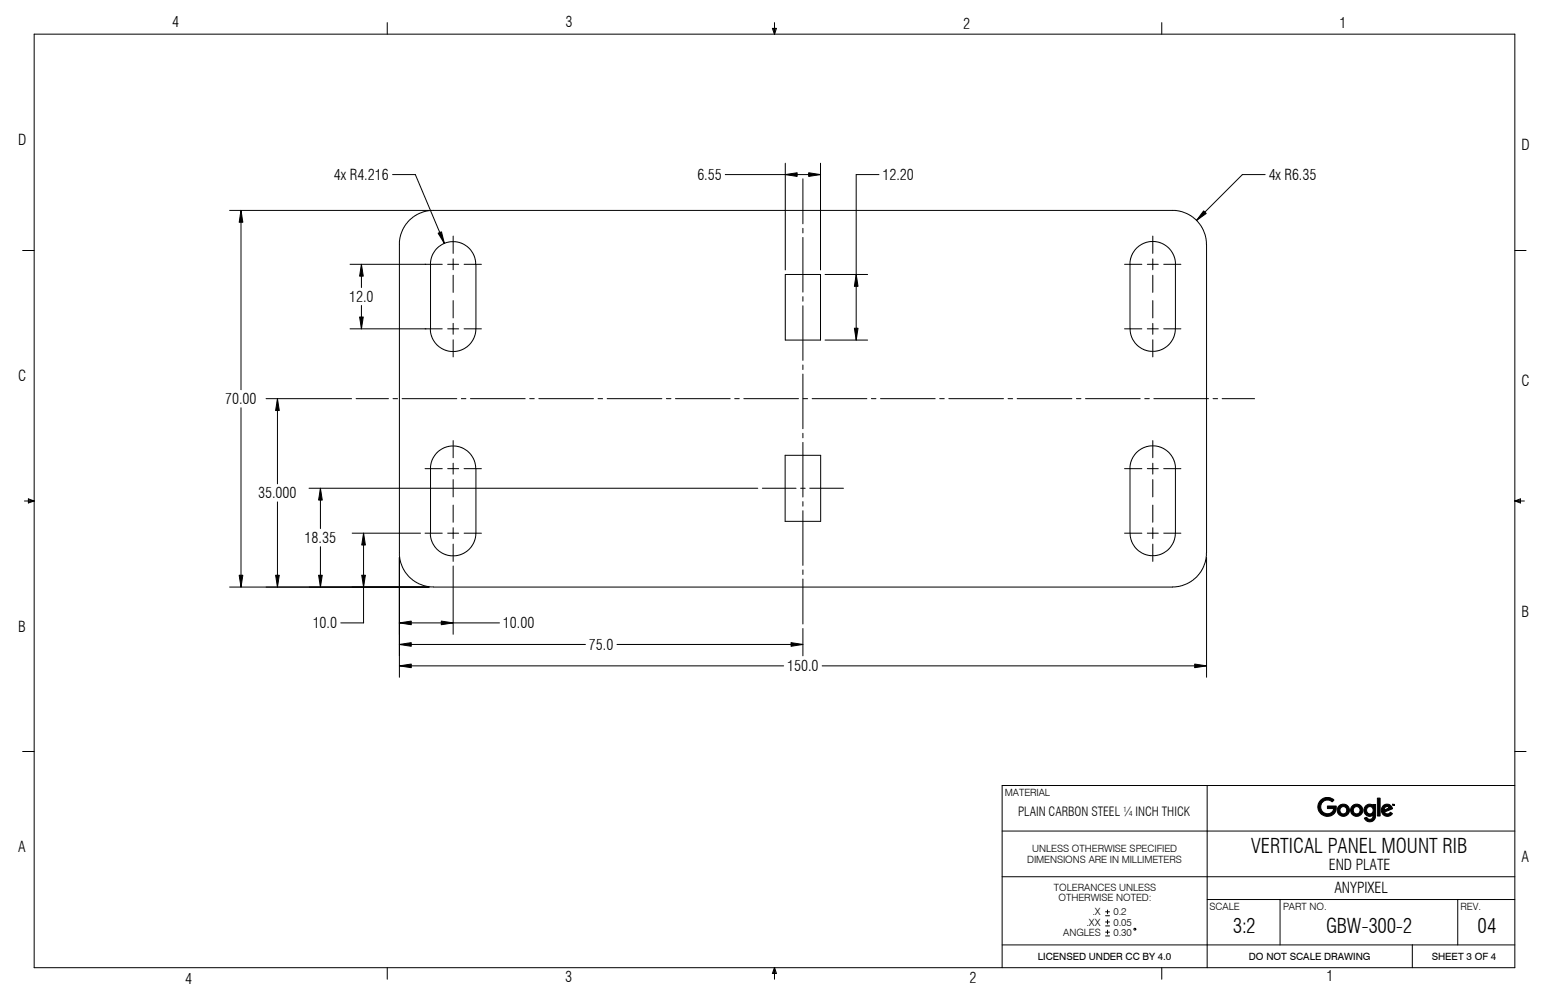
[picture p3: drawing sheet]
<svg xmlns="http://www.w3.org/2000/svg" width="432mm" height="279mm" viewBox="0 0 432 279" stroke-linecap="round" stroke-linejoin="round" font-family="sans-serif">
<g fill="none" stroke="#000" stroke-width=".28">
<path d="M9.5 9.5h412.8v260.3h-412.8zM107.9 6.3v3.2M215.3 7.9h1.2l-.6 1.6zM215.6 7.9l.3 1.6M215.9 6.3v3.2M216.2 7.9l-.3 1.6M323.8 6.3v3.2M64 58.7h55.6M67.2 58.7v50M109.4 48.7h6.4l8.1 19.2M202.2 48.7h26.5M218.9 45.5v29.8"/>
<path d="M223.8 49.9v12.5M228.7 45.5v29.8M245 48.7h-6.3v46.1M352.7 48.7h-6.4l-12.8 12.8M6.3 69.8h3.2M97.6 73.7h25.7M100.8 73.7v6.5M124.8 73.7h3M126.3 65.8v4.9M126.3 72.2v3M126.3 76.8v4.7M129.4 73.7h4.8"/>
<path d="M132.6 73.7l-.4-2.3-1-1.7-1.7-1.5-1.9-.7-2.3-.1-2 .7-1.7 1.3-1.2 2-.4 1.6v19.7l.5 1.5 .8 1.4 1.1 1.1 1.8 1 1.4 .3h1.4l2.2-.7 1.6-1.1 1.5-2.4 .4-2.1v-18M218.9 76.5h9.8v18.3h-9.8zM223.8 63.7v1.2M223.8 66.2v15.2M230 76.5h11.9M313.5 73.7h4.8M319.8 73.7h3.1M321.4 65.8v4.9M321.4 72.2v3M321.4 76.8v4.7M324.4 73.7h4.8M422.3 69.8h3.1"/>
<path d="M97.6 91.7h25.7M100.8 85.2v6.5M124.8 91.7h3M126.3 83.8v4.8M126.3 90.2v3M126.3 94.7v4.8M129.4 91.7h4.8M223.8 82.7v1.3M223.8 85.3v15.2M230 94.8h11.9M313.5 91.7h4.8M315 91.7v-18.7l.3-1.5 1.5-2.3 1.6-1.2 2.2-.6h1.4l1.5 .3 1.7 1 1.1 1.1 .9 1.3 .4 1.6 .1 19-.5 2.2-1.2 2-1.7 1.3-2 .7h-2.2l-2-.8-1.7-1.5-1-1.7-.4-2.2"/>
<path d="M319.8 91.7h3.1M321.4 83.8v4.8M321.4 90.2v3M321.4 94.7v4.8M324.4 91.7h4.8M67.2 113.7v50M74.2 111.2h23.8M77.3 111.2v23.7M99.3 111.2h9M109.6 111.2h1.2M112.1 111.2h15.2M128.6 111.2h1.3"/>
<path d="M131.1 111.2h15.3M147.7 111.2h1.2M150.2 111.2h15.2M166.7 111.2h1.3M169.2 111.2h15.3M185.8 111.2h1.2M188.3 111.2h15.2M204.8 111.2h1.3M207.3 111.2h15.3M223.8 101.8v1.2M223.8 104.3v15.2M223.9 111.2h1.2"/>
<path d="M226.4 111.2h15.2M242.9 111.2h1.3M245.4 111.2h15.3M262 111.2h1.2M264.5 111.2h15.2M281 111.2h1.3M283.5 111.2h15.3M300.1 111.2h1.2M302.6 111.2h15.2M319.1 111.2h1.3M321.6 111.2h15.3M338.2 111.2h1.2"/>
<path d="M340.7 111.2h9M6.8 139.7h2.7M7.9 139.1l1.6 .6-1.6 .6zM7.9 139.4l1.6 .3M9.5 139.7l-1.6 .3M77.3 140v23.7M86.1 136.1h125.1M89.3 136.1v11.3M118.5 130.7h4.8M124.8 130.7h3M126.3 122.9v4.7M126.3 129.2v3"/>
<path d="M126.3 133.7v4.9M129.4 130.7h4.8M132.6 130.7l-.4-2.3-1-1.7-1.7-1.5-1.9-.7-2.3-.1-2 .7-1.7 1.3-1.2 2-.4 1.6v19.6l.5 1.6 .8 1.4 1.1 1.1 1.8 .9 1.4 .4h1.4l2.2-.7 1.6-1.1 1.5-2.4 .4-2.1v-18M212.5 136.1h9.4M218.9 127h9.9v18.4h-9.9zM223.2 136.1h1.3M223.8 120.8v1.3M223.8 123.4v15.2M223.8 139.9v1.2M225.7 136.1h9.4M313.5 130.7h4.8M319.8 130.7h3.1"/>
<path d="M321.4 122.9v4.7M321.4 129.2v3M321.4 133.7v4.9M324.4 130.7h4.8M422.3 139.7h2.6M422.3 139.7l1.5-.6v1.2zM422.3 139.7l1.5 .3M423.8 139.4l-1.5 .3M89.3 152.4v11.3M98.2 148.7h19M101.3 148.7v25h-6.3M111.3 155.4v33.4"/>
<path d="M118.5 148.7h4.8M124.8 148.7h3M126.3 140.8v4.8M126.3 147.2v3M126.3 151.7v4.8M126.3 157.8v19.1M129.4 148.7h4.8M223.8 142.4v15.2M223.8 158.9v1.3M313.5 148.7h4.8M315 148.7v-18.7l.3-1.5 1.5-2.3 1.6-1.2 2.2-.7h1.4l1.5 .4 1.7 .9 1.1 1.1 .9 1.4 .4 1.6 .1 19-.5 2.2-1.2 2-1.7 1.3-2 .7h-2.2l-2-.8-1.7-1.5-1-1.7-.4-2.2M319.8 148.7h3.1"/>
<path d="M321.4 140.8v4.8M321.4 147.2v3M321.4 151.7v4.8M324.4 148.7h4.8M336.3 155.4v33.4M64 163.7h55.6M111.3 179.7h51.9M111.3 173.7h27.9M120.9 163.7l-1.8-.2-1.9-.6-1.7-.8-1.3-1.1-1.3-1.5-.7-1.3-.5-1.4-.4-1.8v-87.6l.4-2 1.2-2.5 1.6-1.9 2.3-1.4 1.4-.6 1.8-.3h207.6l2 .4 2.5 1.1 1.8 1.6 1.5 2.3 .7 2.1 .2 2v86l-.3 2.6-1.3 2.7-1.6 1.8-2.2 1.5-2.1 .7-2 .2h-205.9M172 179.7h51.8M223.8 161.5v12.5M223.8 175.3v7.6"/>
<path d="M111.3 185.7h107.1M229.2 185.7h107.1M6.3 209.5h3.2M336.5 219v50.8M422.3 209.5h3.1M422.3 219h-142.9v50.8M279.4 231.7h142.9M279.4 244.5h142.9M308.2 255.4h1.1M308.2 254.3h1.1M308.2 258.2h1.1M308.2 257.1h1.1"/>
<path d="M308.2 259.9h1.1M308.7 253.7v1.1M308.7 256.5v1.1M308.7 259.4v1M336.5 250.8h85.8M356.8 250.8v12.7M406.4 250.8v12.7M107.9 269.8v3.2M215.9 269.8l.3 1.6M215.9 269.8l-.3 1.6M215.9 269.8l.6 1.6h-1.2zM215.9 269.8v3.2"/>
<path d="M279.4 263.5h142.9M308.2 261h1.1M323.8 269.8v3.2M393.7 263.5v6.3"/>
<circle cx="316.3" cy="259.1" r=".26"/>
</g>
<g fill="none" stroke="#fff" stroke-width=".28">
<path d="M368.3 223.1l1.1-.7h1.1l1.4 .7-.6 .5-.8-.5-1.1 .1-.9 .6-.3 .8v.8l.3 .7 .6 .6 .7 .2 1.4-.3 .6-1-1.8-.1v-.8h2.4v1.3l-.6 1-.8 .5-1.3 .1-1-.3-.7-.6-.5-1-.1-1 .3-1.1zM380.7 224.7l.9-.5 .7 .1 .4 .3v-.3h.8l-.1 3.8-.3 .5-.6 .5-1.5-.1-.7-.8 .7-.3 .5 .5 .6 .1 .5-.3 .1-.4v-.6l-.5 .4h-.6l-1.1-.7-.3-1.2zM383.5 224.3h.1M384 222.5h.7v5h-.7zM385.6 224.7l.8-.5 .7 .1 .6 .3 .5 .9-2.3 .9 .6 .5h.6l.5-.4 .6 .4-.3 .3-.5 .3-.9 .1-1.1-.6-.3-1.3zM386 225.2l.8-.3 .5 .4-1.5 .6zM388.2 224.3h.1M388.2 224.3h.3l.1 .2M388.2 224.3v.3l.1-.3M388.4 224.3h.1M388.4 224.3v.3l.1-.2M388.5 224.3h.1"/>
<path d="M388.5 224.3v.3l.2-.3M388.6 224.5h.1M388.7 224.4h.1M388.7 224.4v.2v-.3l-.1 .2"/>
<circle cx="374.4" cy="225.9" r="1"/>
<circle cx="374.5" cy="225.9" r="1.7"/>
<circle cx="378.1" cy="225.9" r=".99"/>
<circle cx="378.2" cy="225.9" r="1.7"/>
<circle cx="381.9" cy="225.9" r=".99"/>
</g>
<g fill="#000" stroke="#000" stroke-width=".28">
<path d="M67.2 58.7l.5 3.3h-1zM218.9 48.7l3.3-.5v1zM225.4 48.2l3.3 .5-3.3 .5zM100.8 73.7l.5 3.3h-1.1zM122.1 65l1-.4 .8 3.3zM238.7 76.5l.5 3.3h-1zM335.5 58.8l.8 .7-2.8 2zM100.2 88.4h1.1l-.5 3.3zM238.2 91.5h1l-.5 3.3zM77.3 111.2l.6 3.3h-1.1zM89.3 136.1l.5 3.3h-1zM101.3 148.7l.6 3.3h-1.1z"/>
<path d="M66.7 160.4h1l-.5 3.3zM76.8 160.4h1.1l-.6 3.3zM88.8 160.4h1l-.5 3.3zM100.8 160.4h1.1l-.6 3.3zM111.3 179.7l3.3-.5v1zM111.3 173.7l3.3-.5v1zM123 173.2l3.3 .5-3.3 .5zM220.5 179.2l3.3 .5-3.3 .5zM111.3 185.7l3.3-.5v1zM333 185.2l3.3 .5-3.3 .5z"/>
<path d="M368.1 223.2l1.5-.8 1.2 .1 .8 .3 .3 .3-.6 .5-.6-.4-.7-.1-1.1 .4-.6 .8-.1 1 .6 1.2 .6 .3 .9 .1 1-.5 .5-.9h-1.8v-.8h2.4v1.3l-.5 .9-1.5 .7-1.1-.1-.9-.4-.7-.9-.3-.9 .1-1.1z" fill-rule="evenodd"/>
<path d="M373.5 225.9a1 1 0 0 0 2 0 1 1 0 0 0-2 0zM372.8 225.9a1.7 1.7 0 0 1 3.4 0 1.7 1.7 0 0 1-3.4 0z" fill-rule="evenodd"/>
<path d="M377.2 225.9a1 1 0 0 0 2 0 1 1 0 0 0-2 0zM376.5 225.9a1.71 1.71 0 0 1 3.4 0 1.71 1.71 0 0 1-3.4 0z" fill-rule="evenodd"/>
<path d="M380.9 225.9a1 1 0 0 0 2 0 1 1 0 0 0-2 0zM380.8 224.6l.8-.4 .7 .1 .4 .3v-.3h.8l-.1 3.6-.3 .7-.6 .5-1.3-.1-.9-.9 .7-.2 .4 .5 .7 .1 .5-.3 .1-.5v-.5l-.6 .4h-.5l-.8-.3-.4-.5-.2-1.1z" fill-rule="evenodd"/>
<path d="M384 222.5h.7v5h-.7z" fill-rule="evenodd"/>
<path d="M386 225.2l-.2 .7 1.5-.6-.6-.4zM385.5 224.7l.9-.5 1.2 .3 .6 1-2.3 .9 .6 .5h.6l.5-.4 .6 .4-.6 .5-.6 .2-1.3-.4-.6-1.1v-.8z" fill-rule="evenodd"/>
<path d="M388.2 224.3h.2l-.1 .3z" fill-rule="evenodd"/>
<path d="M388.4 224.3l.2 .2 .1-.2v.3v-.3l-.1 .3-.1-.3-.1 .3z" fill-rule="evenodd"/>
</g>
<g font-size="5.6">
<text x="348.8" y="237.9">VERTICAL PANEL MOUNT RIB</text>
<text x="343.7" y="260.2">3:2</text>
<text x="369.7" y="260.2">GBW-300-2</text>
<text x="411.9" y="260.2">04</text>
</g>
<g font-size="4.2">
<text x="48" y="7.5">4</text>
<text x="157.6" y="7.5">3</text>
<text x="268.5" y="8">2</text>
<text x="373.4" y="7.8">1</text>
<text x="5.1" y="40.3">D</text>
<text x="424.2" y="41.8">D</text>
<text x="93.1" y="50.2">4x R4.216</text>
<text x="194.4" y="50.2">6.55</text>
<text x="246" y="50.2">12.20</text>
<text x="353.7" y="50.2">4x R6.35</text>
<text x="97.3" y="84.2">12.0</text>
<text x="5.1" y="106.2">C</text>
<text x="424.2" y="107.7">C</text>
<text x="62.8" y="112.7">70.00</text>
<text x="72" y="139">35.000</text>
<text x="84.9" y="151.5">18.35</text>
<text x="424.2" y="172">B</text>
<text x="5.1" y="176.2">B</text>
<text x="87.2" y="175.2">10.0</text>
<text x="140.2" y="175.2">10.00</text>
<text x="164.2" y="181.2">75.0</text>
<text x="219.4" y="187.2">150.0</text>
<text x="5.1" y="237.6">A</text>
<text x="370.4" y="242.6">END PLATE</text>
<text x="424.2" y="240.3">A</text>
<text x="372" y="249">ANYPIXEL</text>
<text x="51.6" y="274.4">4</text>
<text x="157.5" y="273.7">3</text>
<text x="270.3" y="274.1">2</text>
<text x="369.8" y="273.6">1</text>
</g>
<text font-size="3.5" x="283.8" y="227.5">PLAIN CARBON STEEL ¼ INCH THICK</text>
<g font-size="2.8">
<text x="280.1" y="222">MATERIAL</text>
<text x="287.7" y="237.7">UNLESS OTHERWISE SPECIFIED</text>
<text x="286.3" y="240.5">DIMENSIONS ARE IN MILLIMETERS</text>
<text x="293.8" y="248.5">TOLERANCES UNLESS</text>
<text x="295.1" y="251.3">OTHERWISE NOTED:</text>
<text x="304.5" y="255.3">.X</text>
<text x="310.4" y="255.3">0.2</text>
<text x="337.2" y="253.7">SCALE</text>
<text x="357.7" y="253.7">PART NO.</text>
<text x="407.1" y="253.7">REV.</text>
<text x="296.4" y="260.9">ANGLES</text>
<text x="302.9" y="258.1">.XX</text>
<text x="310.4" y="258.1">0.05</text>
<text x="310.4" y="260.9">0.30</text>
<text x="289.3" y="267.7">LICENSED UNDER CC BY 4.0</text>
<text x="348.1" y="267.7">DO NOT SCALE DRAWING</text>
<text x="399.1" y="267.7">SHEET 3 OF 4</text>
</g>
</svg>
